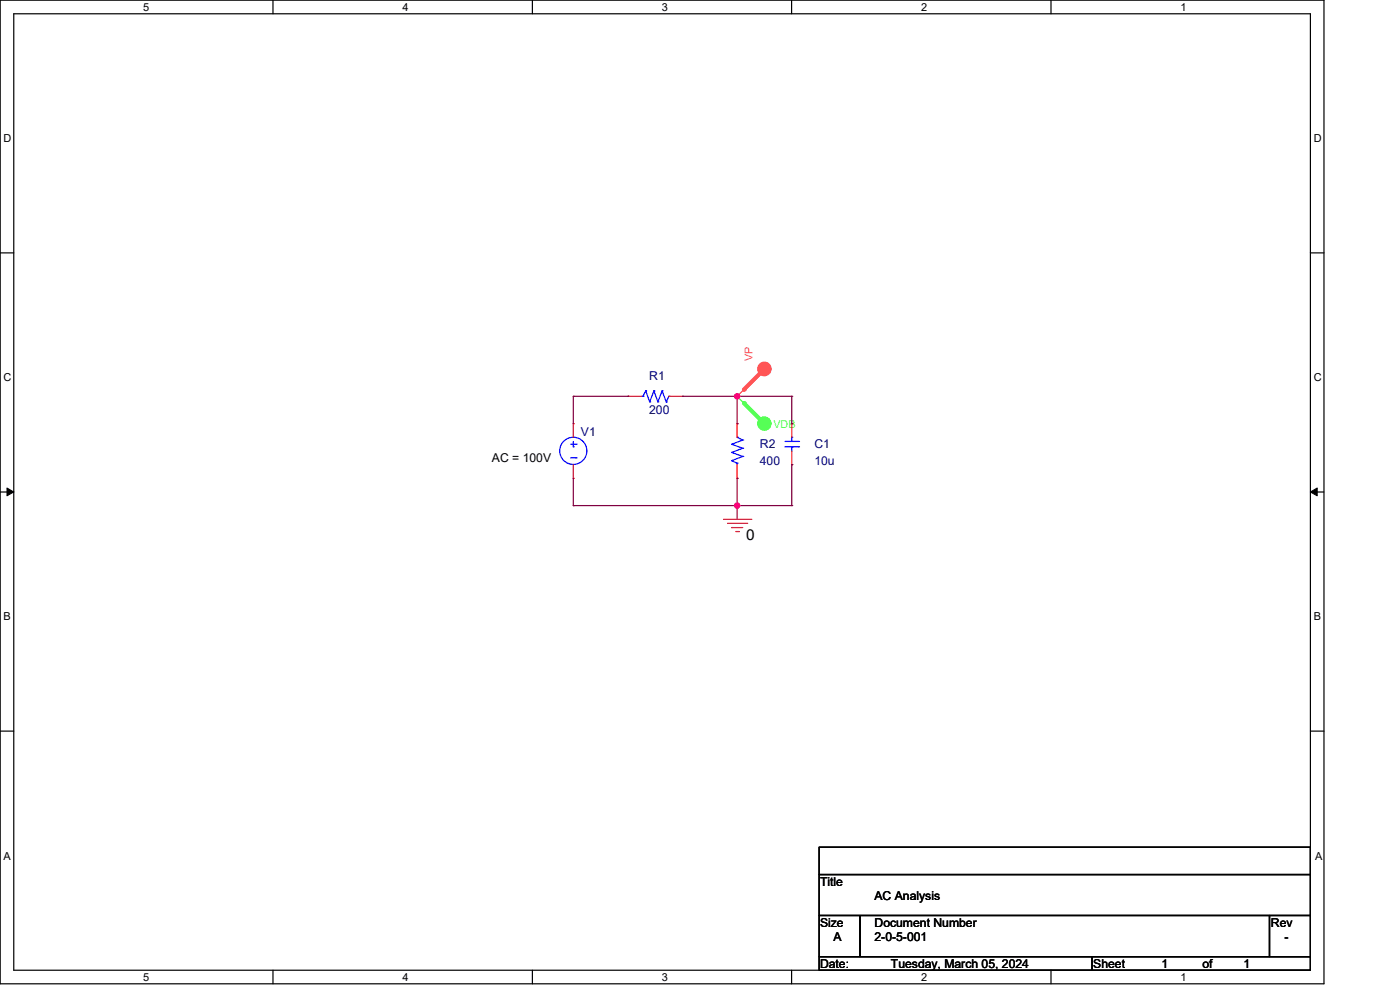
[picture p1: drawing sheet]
<svg xmlns="http://www.w3.org/2000/svg" width="297mm" height="210mm" viewBox="0 0 297 210" stroke-linecap="round" stroke-linejoin="round" font-family="sans-serif">
<g fill="none" stroke="#000" stroke-width=".25">
<path d="M0 0h280.6v208.4h-280.6zM2.9 2.9h274.8v202.6h-274.8zM57.8 0v2.9M112.8 0v2.9M167.8 0v2.9M222.7 0v2.9M0 53.6h2.9M277.7 53.6h2.9M0 104.2h2.9M277.7 104.2h2.9M0 154.9h2.9M277.7 154.9h2.9"/>
<path d="M173.6 179.4h104.1v5.8h-104.1zM173.6 185.2h104.1v8.7h-104.1zM173.6 193.9h8.7v8.7h-8.7zM182.3 193.9h86.7v8.7h-86.7zM269 193.9h8.7v8.7h-8.7zM57.8 205.5v2.9M112.8 205.5v2.9M167.8 205.5v2.9M173.6 202.6h57.8v2.9h-57.8zM222.7 205.5v2.9M231.4 202.6h46.3v2.9h-46.3z"/>
</g>
<path d="M1.5 103.4l1.4 .8-1.4 .8zM277.7 104.2l1.4-.8v1.6z" fill="#000" stroke="#000" stroke-width=".21"/>
<path d="M153.3 110h5.8M154.2 110.9h4M155.1 111.7h.1M155.1 111.7h2.3M155.9 112.6h.6M156.5 112.6h.1M158.2 110.9h.1M159.1 110h.1" fill="none" stroke="#f00" stroke-width=".25"/>
<circle cx="162" cy="89.7" r="1.42" fill="#5f5" stroke="#5f5" stroke-width=".25"/>
<path d="M156.2 83.9h.1M156.2 83.9l5.8 5.8" fill="none" stroke="#5f5" stroke-width=".25"/>
<path d="M157.6 85.4l4.4 4.3" fill="none" stroke="#5f5" stroke-width=".85"/>
<circle cx="157.6" cy="85.4" r=".42" fill="#5f5"/>
<circle cx="162" cy="78.1" r="1.43" fill="#f55" stroke="#f55" stroke-width=".25"/>
<path d="M162 78.1l-5.8 5.8M156.2 83.9h.1" fill="none" stroke="#f55" stroke-width=".25"/>
<path d="M162 78.1l-4.4 4.4" fill="none" stroke="#f55" stroke-width=".85"/>
<circle cx="157.6" cy="82.5" r=".42" fill="#f55"/>
<g fill="none" stroke="#00f" stroke-width=".25">
<path d="M120.9 97h1.2M120.9 94.1h1.2M121.5 94.6h.1M121.5 93.5v1.1M122.1 97h.1M122.1 94.1h.1M136 83.9h.2M136.2 83.9h.1M136.8 82.8h.1M136.8 82.8l-.6 1.1M136.8 82.8l.9 2.3M137.7 85.1h.1"/>
<path d="M138.6 82.8h.1M138.6 82.8l-.9 2.3M138.6 82.8l.8 2.3M139.4 85.1h.1M140.3 82.8h.1M140.3 82.8l-.9 2.3M140.3 82.8l.9 2.3M141.2 85.1h.1M141.7 83.9h.1M141.7 83.9l-.5 1.2M155.1 97.6h.1M155.1 95.8h.1"/>
<path d="M155.1 94.1h.1M155.1 97.6l1.1 .5M155.1 95.8l2.3 .9M155.1 94.1l2.3 .8M156.2 92.6h.1M156.2 98.1h.1M156.2 92.6l1.2 .6M156.2 98.1v.3M157.4 96.7h.1M157.4 94.9h.1M157.4 93.2h.1M157.4 96.7l-2.3 .9"/>
<path d="M157.4 94.9l-2.3 .9M157.4 93.2l-2.3 .9M166.4 94.6h2.8M166.4 93.5h2.8M167.8 92.6h.1M167.8 94.6h.1M167.8 92.6v.9M167.8 94.6v.9M169.2 94.6h.1M169.2 93.5h.1"/>
<circle cx="121.5" cy="95.5" r="2.88"/>
</g>
<g fill="none" stroke="#f00" stroke-width=".25">
<path d="M121.5 89.7h.1M121.5 89.7v2.9M121.5 98.4v2.9M133.1 83.9h.1M133.1 83.9h2.9M141.7 83.9h3M144.7 83.9h.1M156.2 89.7h.1M156.2 89.7v2.9M156.2 98.4v2.9M167.8 98.4h.1M167.8 89.7h.1"/>
<path d="M167.8 89.7v2.9M167.8 95.5v2.9M121.5 101.3h.1M156.2 101.3h.1"/>
</g>
<g fill="none" stroke="#800040" stroke-width=".25">
<path d="M121.5 83.9h.1M121.5 83.9v5.8M121.5 83.9h11.6M133.1 83.9h.1M144.7 83.9h23.1M156.2 83.9h.1M156.2 89.7h.1M156.2 83.9v5.8M167.8 83.9h.1M167.8 89.7h.1M167.8 98.4h.1M167.8 83.9v5.8"/>
<path d="M167.8 98.4v8.7M121.5 107.1h.1M121.5 101.3v5.8M121.5 107.1h46.3M156.2 107.1h.1M156.2 101.3h.1M156.2 101.3v8.7M167.8 107.1h.1"/>
</g>
<g fill="#f0f" stroke="#f0f" stroke-width=".25">
<circle cx="156.2" cy="83.9" r=".55"/>
<circle cx="156.2" cy="107.1" r=".55"/>
</g>
<text font-size="3.2" x="158.1" y="114.3">0</text>
<g font-size="2.6" fill="#000080">
<text x="137.6" y="80.5">R1</text>
<text x="137.6" y="87.8">200</text>
<text x="123.1" y="92.4">V1</text>
<text x="161" y="95">R2</text>
<text x="172.6" y="95">C1</text>
<text x="161" y="98.5">400</text>
<text x="172.6" y="98.5">10u</text>
</g>
<g font-size="2.6">
<text x="104.3" y="97.9">AC = 100V</text>
<text x="173.8" y="187.7">Title</text>
<text x="185.3" y="190.6">AC Analysis</text>
<text x="173.8" y="196.3">Size</text>
<text x="185.3" y="196.3">Document Number</text>
<text x="269.3" y="196.3">Rev</text>
<text x="176.7" y="199.3">A</text>
<text x="185.3" y="199.3">2-0-5-001</text>
<text x="272.2" y="199.3">-</text>
<text x="173.8" y="205.1">Date:</text>
<text x="188.8" y="205.1">Tuesday, March 05, 2024</text>
<text x="231.7" y="205.1">Sheet</text>
<text x="246.2" y="205.1">1</text>
<text x="254.8" y="205.1">of</text>
<text x="263.5" y="205.1">1</text>
</g>
<g font-size="2.3">
<text x="30.4" y="2.2">5</text>
<text x="85.3" y="2.2">4</text>
<text x="140.3" y="2.2">3</text>
<text x="195.2" y="2.2">2</text>
<text x="250.2" y="2.2">1</text>
<text x=".8" y="30.1">D</text>
<text x="278.4" y="30.1">D</text>
<text x=".8" y="80.8">C</text>
<text x="278.4" y="80.8">C</text>
<text x=".8" y="131.4">B</text>
<text x="278.4" y="131.4">B</text>
<text x=".8" y="182.2">A</text>
<text x="278.7" y="182.2">A</text>
<text x="30.4" y="207.7">5</text>
<text x="85.3" y="207.7">4</text>
<text x="140.3" y="207.7">3</text>
<text x="195.2" y="207.7">2</text>
<text x="250.2" y="207.7">1</text>
</g>
<text font-size="2.3" fill="#f55" x="159.5" y="76.5" transform="rotate(-90 159.5 76.5)">VP</text>
<text font-size="2.3" fill="#5f5" x="163.9" y="90.7">VDB</text>
</svg>
